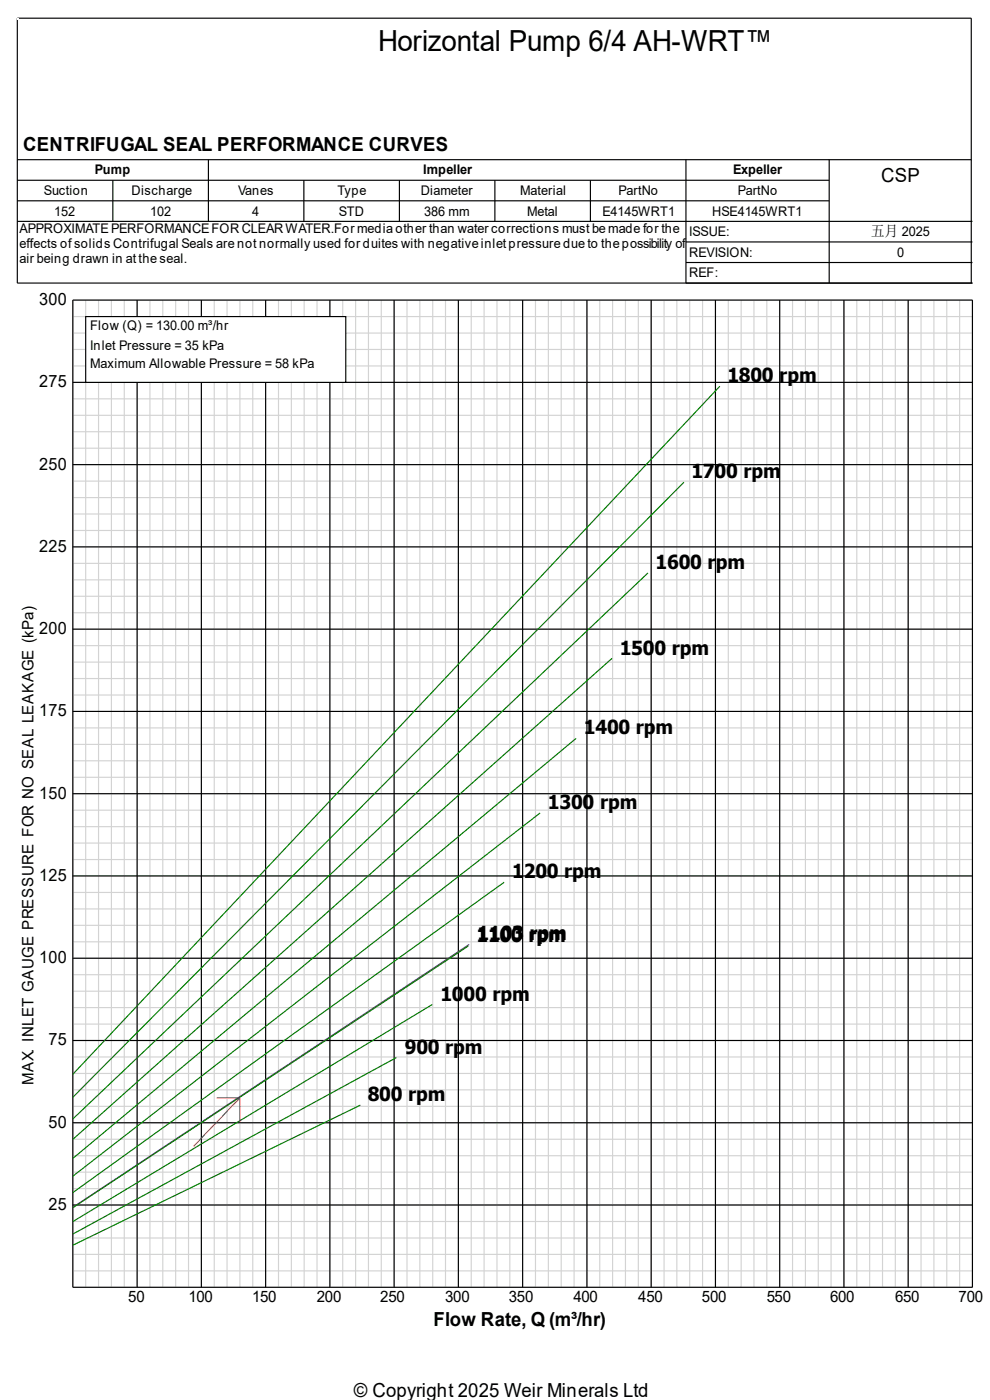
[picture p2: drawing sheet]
<svg xmlns="http://www.w3.org/2000/svg" width="210mm" height="297mm" viewBox="0 0 210 297" stroke-linecap="round" stroke-linejoin="round" font-family="sans-serif">
<g fill="none" stroke="#000" stroke-width=".25">
<path d="M3.7 33.9h202.3M3.7 38.2h172.2M23.9 38.2v8.8M44.2 33.9v13.1M64.5 38.2v8.8M84.7 38.2v8.8M105 38.2v8.8M125.2 38.2v8.8M145.5 33.9v26.2M175.9 33.9v26.2M3.7 42.6h172.2M3.7 47h202.6"/>
<path d="M145.5 51.3h60.8M145.5 55.7h60.8M206 60.1v-56.2h-202.3v56.2h202.6"/>
</g>
<path d="M3.7 3.9h.2v.2h-.2z" fill-rule="evenodd" fill="#fff"/>
<g fill="none" stroke="#d3d3d3" stroke-width=".25">
<path d="M15.4 63.7h190.9v209.4h-190.9zM15.4 67.2h190.9M15.4 70.7h190.9M15.4 74.1h190.9M15.4 77.6h190.9M18.2 63.7v209.4M20.9 63.7v209.4M23.6 63.7v209.4M26.4 63.7v209.4M29.1 63.7v209.4M31.8 63.7v209.4M34.5 63.7v209.4"/>
<path d="M37.3 63.7v209.4M40 63.7v209.4M42.7 63.7v209.4M45.5 63.7v209.4M48.2 63.7v209.4M50.9 63.7v209.4M53.6 63.7v209.4M56.4 63.7v209.4M59.1 63.7v209.4M61.8 63.7v209.4M64.5 63.7v209.4M67.3 63.7v209.4"/>
<path d="M70 63.7v209.4M72.7 63.7v209.4M75.4 63.7v209.4M78.2 63.7v209.4M80.9 63.7v209.4M83.6 63.7v209.4M86.3 63.7v209.4M89.1 63.7v209.4M91.8 63.7v209.4M94.5 63.7v209.4M97.2 63.7v209.4M100 63.7v209.4"/>
<path d="M102.7 63.7v209.4M105.4 63.7v209.4M108.2 63.7v209.4M110.9 63.7v209.4M113.6 63.7v209.4M116.3 63.7v209.4M119.1 63.7v209.4M121.8 63.7v209.4M124.5 63.7v209.4M127.2 63.7v209.4M130 63.7v209.4M132.7 63.7v209.4"/>
<path d="M135.4 63.7v209.4M138.1 63.7v209.4M140.9 63.7v209.4M143.6 63.7v209.4M146.3 63.7v209.4M149 63.7v209.4M151.8 63.7v209.4M154.5 63.7v209.4M157.2 63.7v209.4M159.9 63.7v209.4M162.7 63.7v209.4M165.4 63.7v209.4"/>
<path d="M168.1 63.7v209.4M170.9 63.7v209.4M173.6 63.7v209.4M176.3 63.7v209.4M179 63.7v209.4M181.8 63.7v209.4M184.5 63.7v209.4M187.2 63.7v209.4M189.9 63.7v209.4M192.7 63.7v209.4M195.4 63.7v209.4M198.1 63.7v209.4"/>
<path d="M200.8 63.7v209.4M203.6 63.7v209.4M15.4 81.1h190.9M15.4 84.6h190.9M15.4 88.1h190.9M15.4 91.6h190.9M15.4 95.1h190.9M15.4 98.6h190.9M15.4 102.1h190.9M15.4 105.6h190.9M15.4 109h190.9M15.4 112.5h190.9"/>
<path d="M15.4 116h190.9M15.4 119.5h190.9M15.4 123h190.9M15.4 126.5h190.9M15.4 130h190.9M15.4 133.5h190.9M15.4 137h190.9M15.4 140.5h190.9M15.4 144h190.9M15.4 147.4h190.9M15.4 150.9h190.9M15.4 154.4h190.9"/>
<path d="M15.4 157.9h190.9M15.4 161.4h190.9M15.4 164.9h190.9M15.4 168.4h190.9M15.4 171.9h190.9M15.4 175.4h190.9M15.4 178.9h190.9M15.4 182.4h190.9M15.4 185.8h190.9M15.4 189.3h190.9M15.4 192.8h190.9M15.4 196.3h190.9"/>
<path d="M15.4 199.8h190.9M15.4 203.3h190.9M15.4 206.8h190.9M15.4 210.3h190.9M15.4 213.8h190.9M15.4 217.3h190.9M15.4 220.7h190.9M15.4 224.2h190.9M15.4 227.7h190.9M15.4 231.2h190.9M15.4 234.7h190.9M15.4 238.2h190.9"/>
<path d="M15.4 241.7h190.9M15.4 245.2h190.9M15.4 248.7h190.9M15.4 252.2h190.9M15.4 255.6h190.9M15.4 259.1h190.9M15.4 262.6h190.9M15.4 266.1h190.9M15.4 269.6h190.9"/>
</g>
<g fill="none" stroke="#000" stroke-width=".25">
<path d="M15.4 63.7h190.9v209.4h-190.9zM29.1 63.7v209.4M42.7 63.7v209.4M56.4 63.7v209.4M70 63.7v209.4M83.6 63.7v209.4M97.2 63.7v209.4M110.9 63.7v209.4M124.5 63.7v209.4M138.1 63.7v209.4M151.8 63.7v209.4M165.4 63.7v209.4"/>
<path d="M179 63.7v209.4M192.7 63.7v209.4M15.4 81.1h190.9M15.4 98.6h190.9M15.4 116h190.9M15.4 133.5h190.9M15.4 150.9h190.9M15.4 168.4h190.9M15.4 185.8h190.9M15.4 203.3h190.9M15.4 220.7h190.9M15.4 238.2h190.9"/>
<path d="M15.4 255.6h190.9"/>
</g>
<path d="M152.7 81.9l-137.3 146M145.1 102.3l-129.7 130.5M129.8 139.7l-114.4 102M137.5 121.6l-122.1 115.8M122.2 156.6l-106.8 89.2M114.6 172.5l-99.2 77M107 187.2l-91.6 65.8M91.7 213.1l-76.3 46.1M99.3 200.7l-83.9 55.5M76.4 234.5l-61 29.7M84.1 224.4l-68.7 37.4" fill="none" stroke="#008000" stroke-width=".25"/>
<path d="M99.5 200.4l-84.1 55.7" fill="none" stroke="#00f" stroke-width=".25"/>
<path d="M46 232.9h4.9M50.9 232.9v5.1M50.9 232.9l-9.8 10.3" fill="none" stroke="#f00" stroke-width=".25"/>
<path d="M18.2 67.2h55.2v13.9h-55.2z" fill-rule="evenodd" fill="#fff"/>
<path d="M18.2 67.2h55.2v13.9h-55.2z" fill="none" stroke="#000" stroke-width=".25"/>
<text font-size="6.2" x="80.2" y="10.8">Horizontal Pump 6/4 AH-WRT™</text>
<g font-size="4.1">
<text x="4.9" y="32.1">CENTRIFUGAL SEAL PERFORMANCE CURVES</text>
<text x="186.9" y="38.5">CSP</text>
<text x="154.3" y="81.1">1800 rpm</text>
<text x="146.7" y="101.4">1700 rpm</text>
<text x="139.1" y="120.7">1600 rpm</text>
<text x="131.5" y="138.9">1500 rpm</text>
<text x="123.9" y="155.8">1400 rpm</text>
<text x="116.2" y="171.7">1300 rpm</text>
<text x="108.7" y="186.4">1200 rpm</text>
<text x="101" y="199.9">1100 rpm</text>
<text x="101.3" y="199.4">1103 rpm</text>
<text x="93.5" y="212.3">1000 rpm</text>
<text x="85.9" y="223.6">900 rpm</text>
<text x="78" y="233.6">800 rpm</text>
<text x="92" y="281.3">Flow Rate, Q (m³/hr)</text>
<text x="75.1" y="296.5">© Copyright 2025 Weir Minerals Ltd</text>
</g>
<g font-size="3.6">
<text x="8.3" y="64.7">300</text>
<text x="8.3" y="82.1">275</text>
<text x="8.3" y="99.6">250</text>
<text x="8.3" y="117.1">225</text>
<text x="8.3" y="134.5">200</text>
<text x="8.3" y="152">175</text>
<text x="8.3" y="169.4">150</text>
<text x="8.3" y="186.9">125</text>
<text x="8.3" y="204.3">100</text>
<text x="10.3" y="221.8">75</text>
<text x="10.3" y="239.2">50</text>
<text x="10.3" y="256.7">25</text>
</g>
<g font-size="3.3">
<text x="7.1" y="230.3" transform="rotate(-90 7.1 230.3)">MAX. INLET GAUGE PRESSURE FOR NO SEAL LEAKAGE (kPa)</text>
<text x="27.2" y="276.2">50</text>
<text x="40" y="276.2">100</text>
<text x="53.5" y="276.2">150</text>
<text x="67.2" y="276.2">200</text>
<text x="80.7" y="276.2">250</text>
<text x="94.4" y="276.2">300</text>
<text x="107.9" y="276.2">350</text>
<text x="121.7" y="276.2">400</text>
<text x="135.4" y="276.2">450</text>
<text x="148.9" y="276.2">500</text>
<text x="162.6" y="276.2">550</text>
<text x="176.1" y="276.2">600</text>
<text x="189.9" y="276.2">650</text>
<text x="203.3" y="276.2">700</text>
</g>
<text font-size="3.1" x="184.7" y="50.1">五月 2025</text>
<g font-size="2.8">
<text x="9.3" y="41.3">Suction</text>
<text x="20.1" y="37">Pump</text>
<text x="27.9" y="41.3">Discharge</text>
<text x="50.5" y="41.3">Vanes</text>
<text x="71.6" y="41.3">Type</text>
<text x="89.3" y="41.3">Diameter</text>
<text x="89.8" y="37">Impeller</text>
<text x="110.4" y="41.3">Material</text>
<text x="131.2" y="41.3">PartNo</text>
<text x="155.5" y="37">Expeller</text>
<text x="156.5" y="41.3">PartNo</text>
<text x="11.5" y="45.7">152</text>
<text x="31.9" y="45.7">102</text>
<text x="53.5" y="45.7">4</text>
<text x="71.9" y="45.7">STD</text>
<text x="90" y="45.7">386 mm</text>
<text x="111.8" y="45.7">Metal</text>
<text x="127.8" y="45.7">E4145WRT1</text>
<text x="151.1" y="45.7">HSE4145WRT1</text>
<text x="4.1" y="49.5">APPROXIMATE PERFORMANCE FOR CLEAR WATER.For media other than water corrections must be made for the</text>
<text x="4.1" y="52.6">effects of solids Contrifugal Seals are not normally used for duites with negative inlet pressure due to the possibility of</text>
<text x="146.2" y="50.1">ISSUE:</text>
<text x="4.1" y="55.7">air being drawn in at the seal.</text>
<text x="146.2" y="54.4">REVISION:</text>
<text x="146.2" y="58.8">REF:</text>
<text x="190.3" y="54.4">0</text>
<text x="19.1" y="70.1">Flow (Q) = 130.00 m³/hr</text>
<text x="19.1" y="74.2">Inlet Pressure = 35 kPa</text>
<text x="19.1" y="78">Maximum Allowable Pressure = 58 kPa</text>
</g>
</svg>
